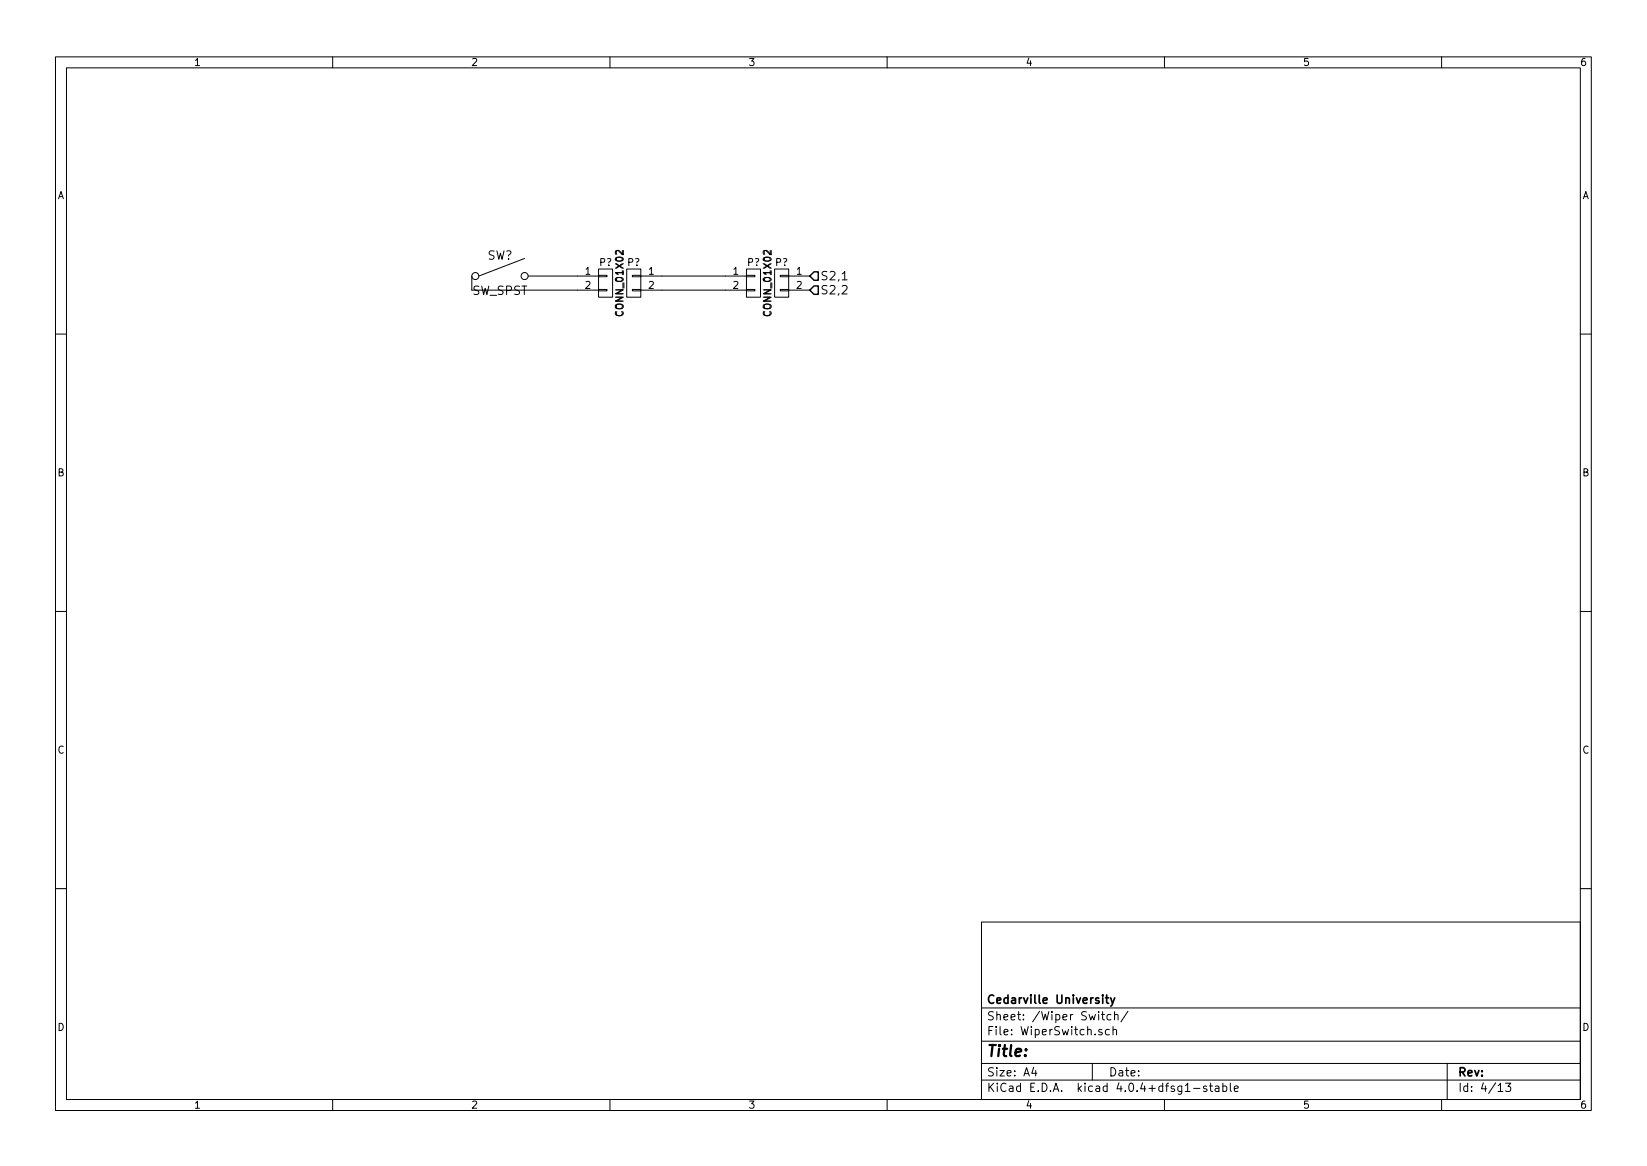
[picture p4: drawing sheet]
<svg xmlns="http://www.w3.org/2000/svg" width="297mm" height="210mm" viewBox="0 0 297 210" stroke-linecap="round" stroke-linejoin="round" font-family="sans-serif">
<g fill="none" stroke="#000" stroke-width=".18">
<path d="M10 10.3h277v189.9h-277zM12 12.2h273v186.1h-273zM60 10.3v1.9M110 10.3v1.9M160 10.3v1.9M210 10.3v1.9M260 10.3v1.9M85.1 49.8v2.5h22.8M94.6 46.6l-8.2 3.2M95.2 49.8h12.7M107.9 52.2h1.6v.2h-1.6zM107.9 49.7h1.6v.2h-1.6z"/>
<path d="M107.9 48.5h2.6v5.1h-2.6zM113 48.5h2.6v5.1h-2.6zM114 52.2h1.6v.2h-1.6zM114 49.7h1.6v.2h-1.6zM115.6 49.8h19M115.6 52.3h19M134.6 52.2h1.5v.2h-1.5zM134.6 49.7h1.5v.2h-1.5zM134.6 48.5h2.6v5.1h-2.6zM139.7 48.5h2.5v5.1h-2.5zM140.7 52.2h1.5v.2h-1.5zM140.7 49.7h1.5v.2h-1.5z"/>
<path d="M142.2 49.8h3.8M142.2 52.3h3.8M151.9 50.5h.9M10 60.2h2M285 60.2h2M10 110.3h2M285 110.3h2M10 160.2h2M177 166.3h108v32h-108zM285 160.2h2M60 198.3v1.9M110 198.3v1.9"/>
<path d="M160 198.3v1.9M177 194.8h108M177 191.8h108M177 187.8h108M177 181.8h108M186.4 192.5l-.3 1h.9M186.8 193v1M197 191.8v3M198.7 182.9h.5M198.7 185.7a.37 .37 0 0 0-.6 .1l.1 .2 .5 .2 .1 .1-.2 .3-.5-.1M198.9 182.4v1.3l.3 .2M200.1 185.7l-.5-.1-.2 .3v.6l.2 .1 .5-.1"/>
<path d="M200.4 183l-.5-.1-.3 .3 .1 .6 .2 .1 .5-.1M200.7 185.7l.2-.1 .4 .1 .1 .9M200.7 185.1v1.5M201 183.1l.2-.2 .4 .1 .1 .9M201 182.4v1.5M203.4 182.3l-1.2 2M210 198.3v1.9M215.3 196.3h1.1M217.6 195.9a.37 .37 0 0 0-.6 .1l.1 .3 .5 .1 .1 .1-.2 .3-.5-.1M218.1 195.8h.6M218.3 195.3v1.3l.4 .2M219.2 195.9h.6v.9"/>
<path d="M219.8 196.2l-.4 .1-.3 .2 .3 .3 .4-.1M220.5 195.9l.5-.1 .3 .3-.2 .6h-.6M220.5 195.3v1.5M221.9 195.3v1.3l.2 .2M222.6 196.3l.7-.1v-.3l-.5-.1-.2 .2 .1 .7h.6M260 198.3v1.9M261 191.8v6.5M270.2 196.8h.8M271.5 195.3h1l-.5 .6 .4 .1v.7l-.2 .1-.7-.1"/>
<circle cx="85.7" cy="49.8" r=".63"/>
<circle cx="94.6" cy="49.8" r=".63"/>
</g>
<path d="M199.4 179.9h.5M199.6 179.4v1.3l.3 .2M200.3 179.9l.4 1M201 179.9l-.5 1.4-.2 .1" fill="none" stroke="#000" stroke-width=".3"/>
<path d="M146.8 49h.8v1.5h-.8l-.8-.7zM146.8 51.6h.8v1.5h-.8l-.8-.8z" fill="none" stroke="#000" stroke-width=".25"/>
<text font-size="2.8" x="178" y="190.5">Title:</text>
<g font-size="2.1">
<text x="87.8" y="46.8">SW?</text>
<text x="85.1" y="53.2">SW_SPST</text>
<text x="148" y="50.5">S2,1</text>
<text x="148" y="53.1">S2,2</text>
<text x="178" y="184">Sheet: /Wiper Switch/</text>
<text x="178" y="181">Cedarville University</text>
<text x="178" y="186.7">File: WiperSwitch.sch</text>
<text x="178" y="196.9">KiCad E.D.A. kicad 4.0.4+dfsg1-stable</text>
<text x="178" y="194.1">Size: A4</text>
<text x="200" y="194.1">Date:</text>
<text x="263" y="194.1">Rev:</text>
<text x="263" y="196.9">Id: 4/13</text>
</g>
<g font-size="1.8">
<text x="35" y="11.9">1</text>
<text x="85" y="11.9">2</text>
<text x="135" y="11.9">3</text>
<text x="185" y="11.9">4</text>
<text x="235" y="11.9">5</text>
<text x="285" y="11.9">6</text>
<text x="10.4" y="35.9">A</text>
<text x="285.4" y="35.9">A</text>
<text x="108.1" y="47.9">P?</text>
<text x="113.2" y="47.9">P?</text>
<text x="134.8" y="47.9">P?</text>
<text x="139.8" y="47.9">P?</text>
<text x="105.6" y="49.5">1</text>
<text x="105.6" y="52.1">2</text>
<text x="117" y="49.5">1</text>
<text x="117" y="52.1">2</text>
<text x="132.2" y="49.5">1</text>
<text x="132.2" y="52.1">2</text>
<text x="143.7" y="49.5">1</text>
<text x="143.7" y="52.1">2</text>
<text x="112.5" y="56.7" transform="rotate(-90 112.5 56.7)">CONN_01X02</text>
<text x="139.1" y="56.7" transform="rotate(-90 139.1 56.7)">CONN_01X02</text>
<text x="10.4" y="85.9">B</text>
<text x="285.4" y="85.9">B</text>
<text x="10.4" y="135.9">C</text>
<text x="285.4" y="135.9">C</text>
<text x="10.4" y="185.9">D</text>
<text x="285.4" y="185.9">D</text>
<text x="35" y="199.9">1</text>
<text x="85" y="199.9">2</text>
<text x="135" y="199.9">3</text>
<text x="185" y="199.9">4</text>
<text x="235" y="199.9">5</text>
<text x="285" y="199.9">6</text>
</g>
</svg>
